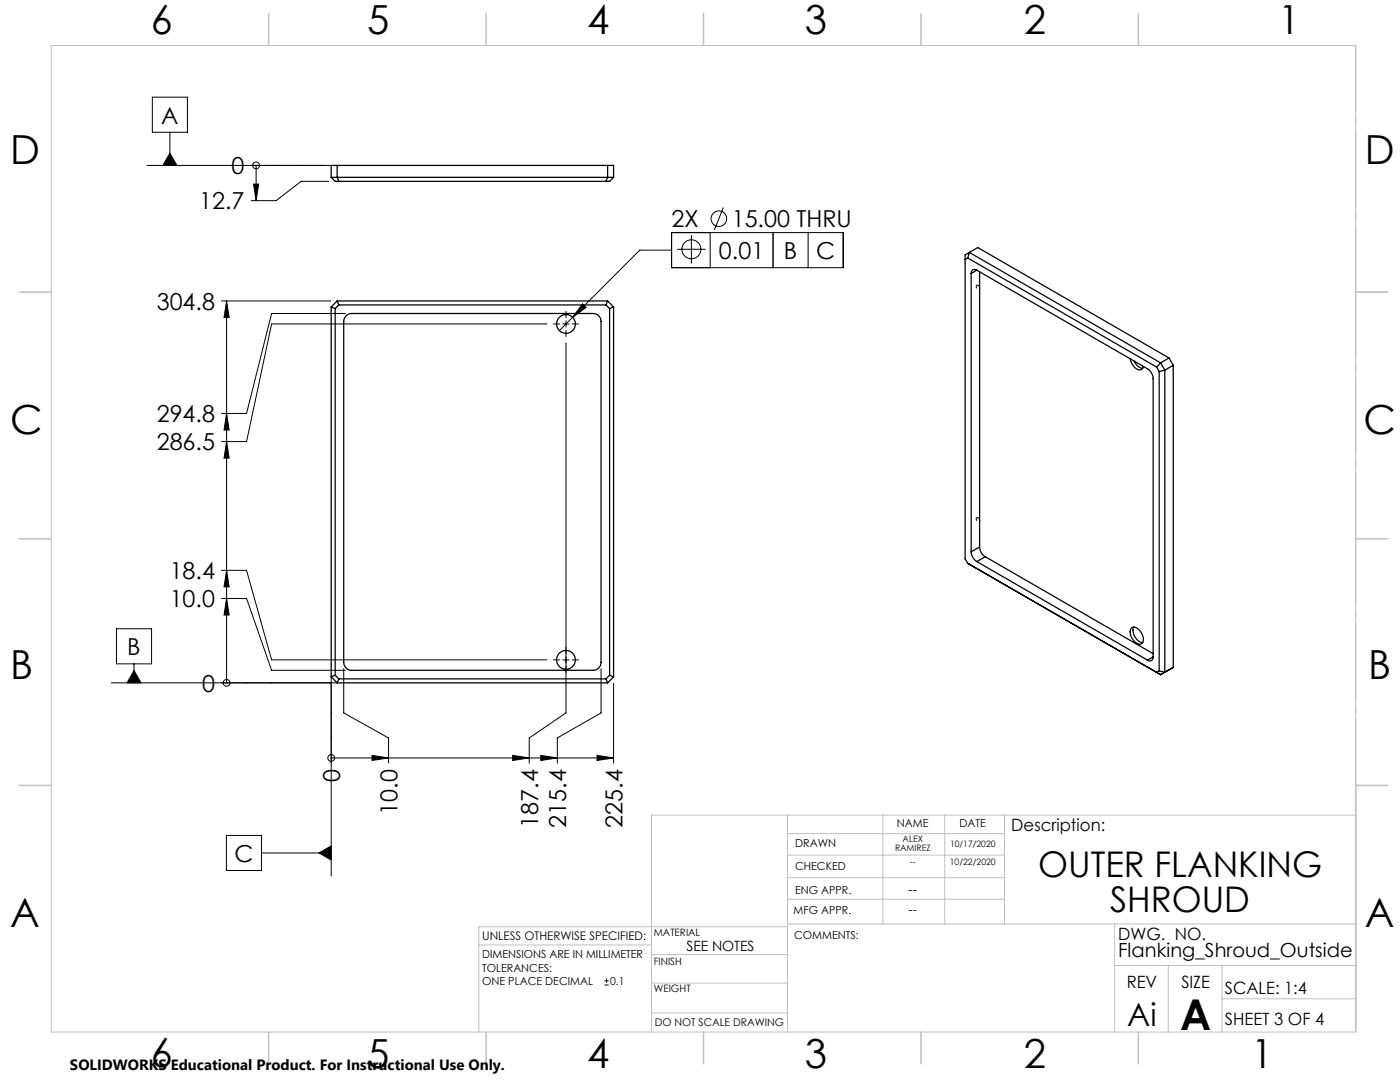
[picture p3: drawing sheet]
<svg xmlns="http://www.w3.org/2000/svg" width="279mm" height="216mm" viewBox="0 0 279 216" stroke-linecap="round" stroke-linejoin="round" font-family="sans-serif">
<g fill="none" stroke="#000" stroke-width=".2">
<path d="M30.4 19.4h7v7h-7zM29.3 33h38M33.9 26.4v6.6M33.9 30.6l1.4 2.4h-2.8zM50.6 36.7h1l-.5 3.3zM51.1 33h.1M51.1 33v7M65.6 36.2h-5.5l-5 3.8h-5M134 46.4h34.3v7h-34.3zM134 49.9h-6.3l-16.1 16.1M135.1 49.7h5.7M138 46.9v5.7"/>
<path d="M141.7 46.4v7M144.4 41.4l-1.8 4.5M154.3 46.4v7M161.3 46.4v7M44.2 60.1h21.8M45.2 60.1l.5 3.3h-1zM45.2 60.1v76.2M68.9 62.6h-14.7l-5 19.9h-5M109.2 64.6h-55l-5 23.5h-5M110.4 64.6h1.3M112.3 64.6h1.3M113 62.1v1.3"/>
<path d="M113 64v1.3M113 65.9v1.3M113 68.4v73.9l-7.4 5v5M114.2 64.6h1.3M116.3 60.6l.7 .7-2.7 2zM45.2 88.1l.5 3.3h-1zM45.2 82.5l.5 3.3h-1zM44.2 113.8h5l5 17.9h55M44.2 119.4h5l5 14.4h14.7M45.2 119.4l.5 3.3h-1zM45.2 113.8l.5 3.3h-1zM22.2 136.3h45.1"/>
<path d="M23.2 125.5h7v7h-7zM26.7 132.5v3.8M26.7 133.8l1.4 2.5h-2.8zM45.2 136.3h.1M66.1 135.1v39.7M68.6 133.4v8.9l8.9 5v5M110.4 131.7h1.3M112.3 131.7h1.3M114.2 131.7h1.3M120 133.4v8.9l-8.8 5v5M122.5 136.3v16M66.1 151.2h.1"/>
<path d="M66.1 151.2h56.4M74.2 150.7l3.3 .5-3.3 .5zM102.3 150.7l3.3 .5-3.3 .5zM107.9 150.7l3.3 .5-3.3 .5zM119.2 150.7l3.3 .5-3.3 .5zM45.2 166.7h7v7h-7zM52.2 170.2h13.9M63.6 170.2l2.5-1.4v2.8zM120.6 196.5h.9M120.6 195.7h.9M121.1 195.3v.8"/>
<circle cx="51.1" cy="33" r=".68"/>
<circle cx="138" cy="49.7" r="1.89"/>
<circle cx="143.5" cy="43.6" r="1.56"/>
<circle cx="45.2" cy="136.3" r=".68"/>
<circle cx="66.1" cy="151.2" r=".68"/>
</g>
<path d="M195.2 56.9a.31 .31 0 0 0-.4 .2 .31 .31 0 0 0 .1 .4l.2 .2a.3 .3 0 0 0 .5-.1 .3 .3 0 0 0-.2-.4l-.2-.3M195.2 103.3a.31 .31 0 0 0-.4 .2 .31 .31 0 0 0 .1 .4l.2 .2a.3 .3 0 0 0 .5-.1 .3 .3 0 0 0-.2-.4l-.2-.3" fill="none" stroke="#000" stroke-width=".2" stroke-dasharray="1.3 .6" stroke-dashoffset=".3" stroke-linecap="butt"/>
<path d="M270.6 9.1v49.2M270.6 58.3v49.2M270.6 107.5v49.2M270.6 156.7v49.2" fill="none" stroke="#c0c0c0" stroke-width=".2" stroke-dasharray="15.2 1.3 1.3 1.3" stroke-dashoffset="2.1"/>
<g fill="none" stroke="#c0c0c0" stroke-width=".2">
<path d="M10.2 9.1h260.4v196.8h-260.4zM270.6 58.3h6.3M270.6 156.7h6.3M157.2 162.6v43.3M157.2 175.1h43.3M157.2 170.6h43.3M157.2 166.3h43.3M157.2 179.4h43.3M176.2 162.6v21.8M188.5 162.6v21.8M200.5 162.6v21.8M95.5 188.5h34.5"/>
<path d="M130 196.2h27.2M130 190.5h27.3M157.2 184.4h113.4M157.2 184.9h-61.7v21M222.5 184.4v21.5M222.5 192.7h48.1M233.2 192.7v13.2M243.9 199.3h26.7M243.9 192.7v13.2M130 202.1h27.2M270.6 204.4v-41.8h-140.6v43.3"/>
</g>
<g fill="none" stroke="#c0c0c0" stroke-width=".3">
<path d="M53.6 2.7v6.4M97 2.7v6.4M140.4 2.7v6.4M183.8 2.7v6.4M227.2 2.7v6.4M3.9 58.3h6.3M270.6 58.3h6.3M3.9 107.5h6.3M270.6 107.5h6.3M3.9 156.7h6.3M270.6 156.7h6.3M53.6 205.9v6.4"/>
<path d="M97 205.9v6.4M140.4 205.9v6.4M183.8 205.9v6.4M227.2 205.9v6.4"/>
</g>
<g fill="#000">
<path d="M50.6 36.7h1l-.5 3.3zM116.3 60.6l.7 .7-2.7 2z"/>
<path d="M45.2 119.4l.5 3.3h-1zM45.2 113.8l.5 3.3h-1zM45.2 88.1l.5 3.3h-1zM45.2 82.5l.5 3.3h-1zM45.2 60.1l.5 3.3h-1z"/>
<path d="M74.2 150.7l3.3 .5-3.3 .5zM102.3 150.7l3.3 .5-3.3 .5zM107.9 150.7l3.3 .5-3.3 .5zM119.2 150.7l3.3 .5-3.3 .5z"/>
<path d="M63.6 170.2l2.5 1.4v-2.8zM26.7 133.8l1.4 2.5h-2.8zM33.9 30.6l1.4 2.4h-2.8z"/>
</g>
<g fill="none" stroke="#000" stroke-width=".25">
<path d="M66.1 35.4v-2.4h56.4v2.4M66.1 35.4h56.4M66.1 35.4l.8 .8h54.8l.8-.8M67.3 33v2.4l.3 .8M121.3 33v2.4l-.4 .8M193.1 51.5l37.7 21.7M193.1 51.5l-.5 .3M193.5 50.4l38.1 22M193.5 50.4l-.4 1.1M193.5 50.4l-.9 .5v60.6l.5 .9 38.5 22.2M193.5 50.4l1.6-1 38.2 22M193.8 54.6v55.5"/>
<path d="M194.9 53.9l34.1 19.7a2.48 2.48 0 0 1 1.1 1.9v55.6M194.9 53.9a.68 .68 0 0 0-.8-.1 .68 .68 0 0 0-.3 .8M194.9 53.9l-1.1 .7M195.5 54.2v54.9M66.1 61.2l.8 .4M66.1 61.2v73.9M66.9 61.6v73.1M67.3 60.1l-1.2 1.1M67.3 60.1l.3 .7M67.3 60.1h54M67.6 60.8l-.7 .8M67.6 60.8h53.3"/>
<path d="M69.1 63l.5-.3 .6-.1h48.2a1.59 1.59 0 0 1 1.6 1.5v68.1a1.59 1.59 0 0 1-1.6 1.6h-48.2a1.59 1.59 0 0 1-1.6-1.6v-68.1l.1-.6zM120.9 60.8l.8 .8M121.3 60.1l-.4 .7M121.3 60.1l1.2 1.1M121.7 61.6v73.1M122.5 61.2l-.8 .4M122.5 61.2v73.9M225.6 71.6a2.29 2.29 0 0 0 2.1 2.2l.3-.3 .2-.4M226.3 72a2.29 2.29 0 0 0 1.7 1.5M230.8 73.2l.5 .9M231.3 74.1v59.8M231.6 72.4l.9 1.5"/>
<path d="M231.6 72.4l-.8 .8M232.5 73.9l-1.2 .2M232.5 73.9v60.2l-1.2-.2M233.3 71.4l.8 1.5M233.3 71.4l-1.7 1M234.1 72.9l-1.6 1M234.1 72.9v60.3l-2.5 1.4M193.8 110.1a2.48 2.48 0 0 0 1.1 2M194.9 112.1l34.1 19.6M195.5 109.1a2.48 2.48 0 0 0 1.1 2M195.5 109.1l-1.7 1M196.6 111.1l33.5 19.3"/>
<path d="M196.6 111.1l-1.7 1M66.1 135.1l1.2 1.2M66.9 134.7l.7 .8M66.9 134.7l-.8 .4M67.3 136.3h54M67.6 135.5h53.3M67.6 135.5l-.3 .8M120.9 135.5l.4 .8M121.7 134.7l-.8 .8M121.7 134.7l.8 .4M122.5 135.1l-1.2 1.2M225.8 125.4a1.2 1.2 0 0 1 1.7 .5 1.81 1.81 0 0 1 .2 2.6 2.17 2.17 0 0 1-2.1-2.1v-.6z"/>
<path d="M226.3 125.1a2.49 2.49 0 0 0 1.7 3.1M230.1 131.1a.68 .68 0 0 1-.3 .7 .68 .68 0 0 1-.8-.1M230.1 131.1l-1.1 .6M231.3 133.9l-.5 .3 .8 .4"/>
<circle cx="113" cy="64.6" r="1.87"/>
<circle cx="113" cy="131.7" r="1.87"/>
</g>
<text font-size="8.5" x="235.5" y="205.4">A</text>
<g font-size="8">
<text x="30.1" y="6.8">6</text>
<text x="73.3" y="6.9">5</text>
<text x="117.2" y="6.9">4</text>
<text x="160.6" y="6.9">3</text>
<text x="204.3" y="6.9">2</text>
<text x="255.1" y="6.9">1</text>
<text x="2.1" y="32.7">D</text>
<text x="272.4" y="32.7">D</text>
<text x="2.1" y="86.5">C</text>
<text x="272.1" y="86.5">C</text>
<text x="2.1" y="135.6">B</text>
<text x="273.1" y="135.6">B</text>
<text x="2.1" y="185.1">A</text>
<text x="272.4" y="185.1">A</text>
<text x="30.1" y="212.9">6</text>
<text x="73.3" y="213">5</text>
<text x="117.2" y="213">4</text>
<text x="160.6" y="213">3</text>
<text x="204.3" y="213">2</text>
<text x="249.7" y="213">1</text>
</g>
<g font-size="7.1">
<text x="207.2" y="174.9">OUTER FLANKING</text>
<text x="221.6" y="182">SHROUD</text>
</g>
<text font-size="6.3" x="225" y="204.6">Ai</text>
<g font-size="4.7">
<text x="32.2" y="24.7">A</text>
<text x="46.2" y="34.8">0</text>
<text x="39.8" y="41.8">12.7</text>
<text x="134" y="45.3">2X</text>
<text x="146" y="45.3">15.00 THRU</text>
<text x="143.5" y="51.7">0.01</text>
<text x="156.4" y="51.7">B</text>
<text x="162.9" y="51.7">C</text>
<text x="31.3" y="61.8">304.8</text>
<text x="31.3" y="89.9">286.5</text>
<text x="31.3" y="84.3">294.8</text>
<text x="33.9" y="115.6">18.4</text>
<text x="33.9" y="121.2">10.0</text>
<text x="25.4" y="130.7">B</text>
<text x="40.3" y="138">0</text>
<text x="67.9" y="156.1" transform="rotate(-90 67.9 156.1)">0</text>
<text x="79.3" y="162.6" transform="rotate(-90 79.3 162.6)">10.0</text>
<text x="107.4" y="165.2" transform="rotate(-90 107.4 165.2)">187.4</text>
<text x="113" y="165.2" transform="rotate(-90 113 165.2)">215.4</text>
<text x="124.2" y="165.2" transform="rotate(-90 124.2 165.2)">225.4</text>
<text x="46.8" y="172">C</text>
</g>
<text font-size="3.9" x="223.2" y="191">Flanking_Shroud_Outside</text>
<g font-size="3.4">
<text x="201.8" y="165.9">Description:</text>
<text x="223.2" y="187.6">DWG. NO.</text>
<text x="224.9" y="197.2">REV</text>
<text x="235.8" y="197.2">SIZE</text>
<text x="244.4" y="198.4">SCALE: 1:4</text>
<text x="244.4" y="204.6">SHEET 3 OF 4</text>
</g>
<text font-size="3" x="14" y="213.5">SOLIDWORKS Educational Product. For Instructional Use Only.</text>
<text font-size="2.8" x="137" y="189.7">SEE NOTES</text>
<g font-size="2.5">
<text x="181.3" y="178.3">--</text>
<text x="181.3" y="182.3">--</text>
</g>
<text font-size="2.4" x="96.2" y="187.5">UNLESS OTHERWISE SPECIFIED:</text>
<g font-size="2.2">
<text x="179" y="165.1">NAME</text>
<text x="191.5" y="165.1">DATE</text>
<text x="158.7" y="169">DRAWN</text>
<text x="158.7" y="173.5">CHECKED</text>
<text x="158.7" y="178.3">ENG APPR.</text>
<text x="158.4" y="182.4">MFG APPR.</text>
<text x="96.2" y="191.2">DIMENSIONS ARE IN MILLIMETER</text>
<text x="158.5" y="187.4">COMMENTS:</text>
<text x="96.2" y="193.9">TOLERANCES:</text>
<text x="96.2" y="196.5">ONE PLACE DECIMAL</text>
<text x="121.8" y="196.5">0.1</text>
</g>
<text font-size="2.1" x="130.7" y="204.6">DO NOT SCALE DRAWING</text>
<g font-size="2">
<text x="130.5" y="186.8">MATERIAL</text>
<text x="130.5" y="192.5">FINISH</text>
<text x="130.5" y="198">WEIGHT</text>
</g>
<g font-size="1.8">
<text x="180.1" y="168">ALEX</text>
<text x="178.6" y="169.7">RAMIREZ</text>
<text x="181.6" y="172.6">--</text>
<text x="189.6" y="172.6">10/22/2020</text>
<text x="189.6" y="169">10/17/2020</text>
</g>
</svg>
